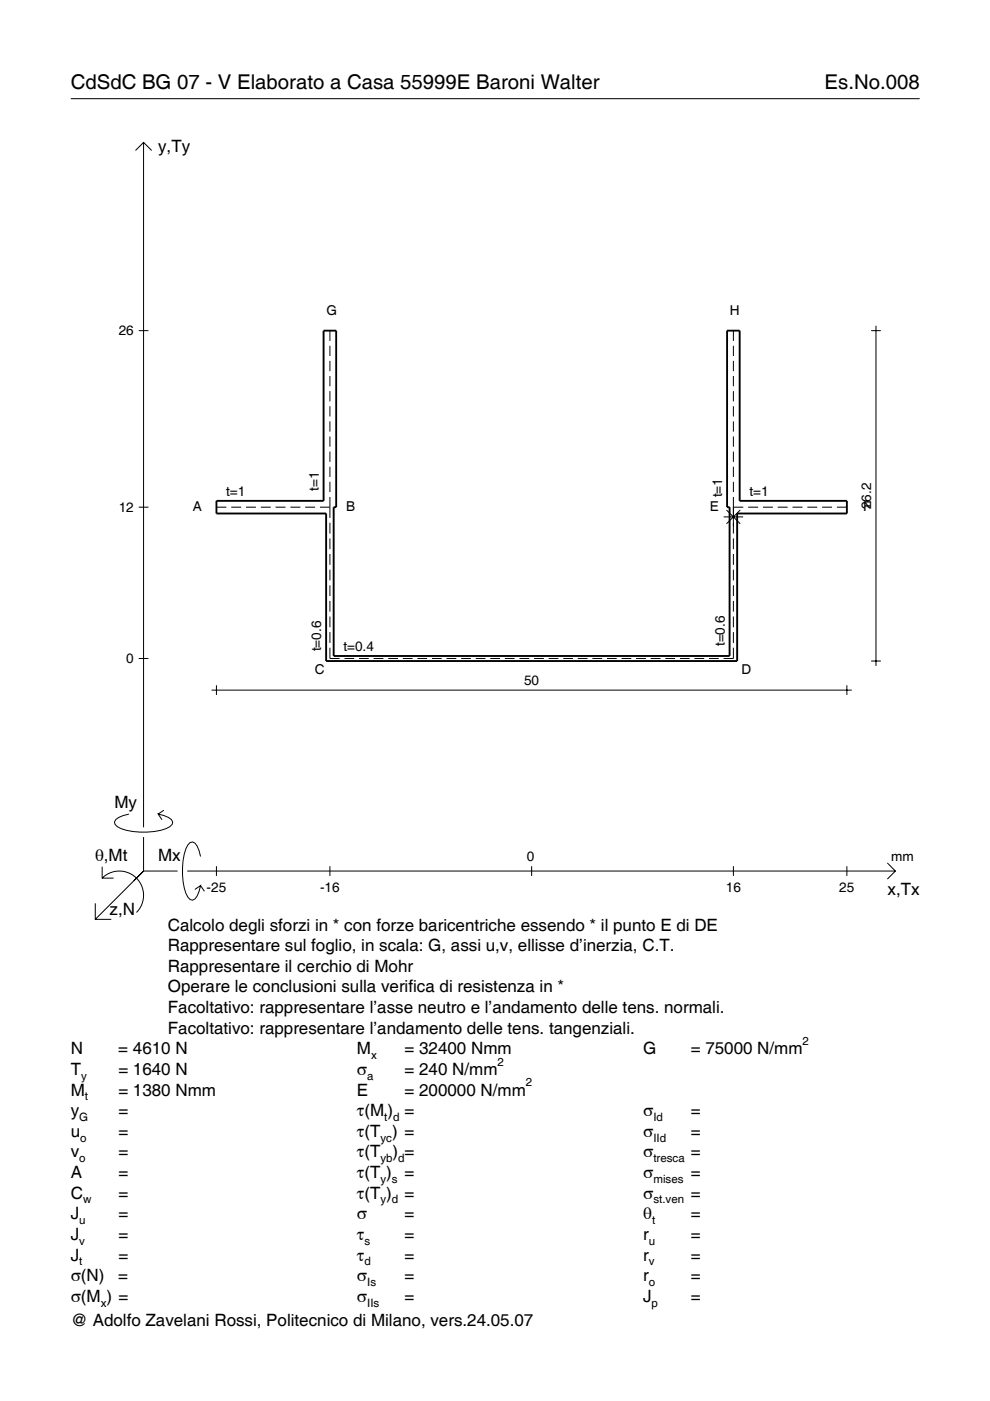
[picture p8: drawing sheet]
<svg xmlns="http://www.w3.org/2000/svg" width="210mm" height="297mm" viewBox="0 0 210 297" stroke-linecap="round" stroke-linejoin="round" font-family="sans-serif">
<g fill="none" stroke="#000" stroke-width=".21">
<path d="M15 20.9h180M28.7 31.9l1.7-1.7 1.8 1.7M30.4 30.2v145.2M29.4 70.1h2.1M69.9 70.1v2.2M69.9 73.3v2.2M69.9 76.5v2.2M69.9 79.7v2.2M155.5 70.1v2.2M155.5 73.3v2.2M155.5 76.5v2.2M155.5 79.7v2.2"/>
<path d="M184.7 70.1h2.1M185.7 69.1v72.1M69.9 82.9v2.2M69.9 86.1v2.2M69.9 89.3v2.2M69.9 92.5v2.2M69.9 95.7v2.2M69.9 99v2.1M155.5 82.9v2.2M155.5 86.1v2.2M155.5 89.3v2.2M155.5 92.5v2.2"/>
<path d="M155.5 95.7v2.2M155.5 99v2.1M29.4 107.5h2.1M45.9 107.5h2.1M49 107.5h2.1M52.2 107.5h2.1M55.3 107.5h2.1M58.4 107.5h2.1M61.6 107.5h2.1M64.7 107.5h2.1M67.8 107.5h2.1M69.9 102.2v2.1"/>
<path d="M69.9 105.4v4.4M69.9 110.8v2.3M69.9 114.2v2.2M69.9 117.5v2.3M153.4 109.6h4.2M154 108.1l2.9 3M155.5 107.5h2.1M155.5 102.2v2.1M155.5 105.4v7.7M155.5 114.2v2.2M155.5 117.5v2.3M156.9 108.1l-2.9 3"/>
<path d="M158.6 107.5h2.1M161.8 107.5h2.1M164.9 107.5h2.1M168 107.5h2.1M171.2 107.5h2.1M174.3 107.5h2.1M177.4 107.5h2.2M29.4 139.6h2.1M69.9 137.3v2.3h2.1M69.9 120.8v2.3M69.9 124.1v2.3M69.9 127.4v2.3"/>
<path d="M69.9 130.7v2.3M69.9 134v2.3M73 139.6h2.1M76.1 139.6h2.1M79.2 139.6h2.1M82.3 139.6h2.1M85.4 139.6h2.1M88.5 139.6h2.1M91.6 139.6h2M94.7 139.6h2M97.8 139.6h2M100.9 139.6h2"/>
<path d="M104 139.6h2M107 139.6h2.1M110.1 139.6h2.1M113.2 139.6h2.1M116.3 139.6h2.1M119.4 139.6h2.1M122.5 139.6h2.1M125.6 139.6h2.1M128.7 139.6h2.1M131.8 139.6h2M134.9 139.6h2M138 139.6h2"/>
<path d="M141.1 139.6h2M144.2 139.6h2M147.2 139.6h2.1M150.3 139.6h2.1M155.5 137.3v2.3h-2.1M155.5 120.8v2.3M155.5 124.1v2.3M155.5 127.4v2.3M155.5 130.7v2.3M155.5 134v2.3M44.9 146.3h135.7M45.9 145.3v2.1"/>
<path d="M179.6 145.3v2.1M184.7 140.2h2.1M27.3 172.6a3.6 3.6 0 0 0-3 1.7l.1 .5a5.7 5.7 0 0 0 3.8 1.5 13.3 13.3 0 0 0 7.8-1l.5-.5 .1-.5a3.6 3.6 0 0 0-3.1-1.7l.8 1.2M30.4 177.5v7.2M34.7 171.8l-1.2 .8M20.2 191.5v3.4h3.4M21.7 186.2a5.1 5.1 0 0 1 7.2 0 5.1 5.1 0 0 1 0 7.3M21.7 183.8v2.4h2.4M30.4 184.7l-10.2 10.2M30.4 184.7l-2 2M30.4 184.7h7.2M39.7 184.7h150.1"/>
<path d="M42.5 181.6a3.6 3.6 0 0 0-1.7-3.1l-.5 .1a5.7 5.7 0 0 0-1.5 3.8 13.3 13.3 0 0 0 1 7.8l.5 .5 .5 .2a3.6 3.6 0 0 0 1.7-3.1l-1.2 .8M42.5 187.8l.8 1.2M45.9 183.7v2M69.9 183.7v2M112.7 183.7v2M155.5 183.7v2M179.6 183.7v2M188.1 183l1.7 1.7-1.7 1.7"/>
</g>
<path d="M68.6 70.1h2.7v37.4h-.6v31.6h84v-31.6h-.5v-37.4h2.6v36.1h22.8v2.7h-23.3v31.3h-87.2v-31.3h-23.2v-2.7h22.7z" fill="none" stroke="#000" stroke-width=".4"/>
<g font-size="4.3">
<text x="15" y="18.9">CdSdC BG 07 - V Elaborato a Casa 55999E Baroni Walter</text>
<text x="174.8" y="18.9">Es.No.008</text>
</g>
<g font-size="3.6">
<text x="33.5" y="32.3">y,Ty</text>
<text x="24.3" y="171.3">My</text>
<text x="20.1" y="182.6">θ,Mt</text>
<text x="33.5" y="182.6">Mx</text>
<text x="188.2" y="189.8">x,Tx</text>
<text x="23.2" y="193.9">z,N</text>
<text x="35.6" y="197.3">Calcolo degli sforzi in * con forze baricentriche essendo * il punto E di DE</text>
<text x="35.6" y="201.7">Rappresentare sul foglio, in scala: G, assi u,v, ellisse d’inerzia, C.T.</text>
<text x="35.6" y="206">Rappresentare il cerchio di Mohr</text>
<text x="35.6" y="210.4">Operare le conclusioni sulla verifica di resistenza in *</text>
<text x="35.6" y="214.8">Facoltativo: rappresentare l’asse neutro e l’andamento delle tens. normali.</text>
<text x="35.6" y="219.2">Facoltativo: rappresentare l’andamento delle tens. tangenziali.</text>
<text x="15" y="223.5">N</text>
<text x="15" y="227.9">T</text>
<text x="25.1" y="223.5">= 4610 N</text>
<text x="25.1" y="227.9">= 1640 N</text>
<text x="75.7" y="227.9">σ</text>
<text x="75.7" y="223.5">M</text>
<text x="85.8" y="223.5">= 32400 Nmm</text>
<text x="85.8" y="227.9">= 240 N/mm</text>
<text x="136.4" y="223.5">G</text>
<text x="146.5" y="223.5">= 75000 N/mm</text>
<text x="15" y="232.3">M</text>
<text x="25.1" y="232.3">= 1380 Nmm</text>
<text x="75.7" y="232.3">E</text>
<text x="85.8" y="232.3">= 200000 N/mm</text>
<text x="15" y="236.7">y</text>
<text x="25.1" y="236.7">=</text>
<text x="75.7" y="236.7">τ(M ) =</text>
<text x="136.4" y="236.7">σ</text>
<text x="146.5" y="236.7">=</text>
<text x="15" y="241">u</text>
<text x="15" y="245.4">v</text>
<text x="25.1" y="241">=</text>
<text x="25.1" y="245.4">=</text>
<text x="75.7" y="241">τ(T ) =</text>
<text x="75.7" y="245.4">τ(T</text>
<text x="83.3" y="245.4">) =</text>
<text x="136.4" y="241">σ</text>
<text x="136.4" y="245.4">σ</text>
<text x="146.5" y="241">=</text>
<text x="146.5" y="245.4">=</text>
<text x="15" y="249.8">A</text>
<text x="25.1" y="249.8">=</text>
<text x="75.7" y="249.8">τ(T )</text>
<text x="85.8" y="249.8">=</text>
<text x="136.4" y="249.8">σ</text>
<text x="146.5" y="249.8">=</text>
<text x="15" y="254.2">C</text>
<text x="25.1" y="254.2">=</text>
<text x="75.7" y="254.2">τ(T )</text>
<text x="85.8" y="254.2">=</text>
<text x="136.4" y="254.2">σ</text>
<text x="146.5" y="254.2">=</text>
<text x="15" y="258.5">J</text>
<text x="15" y="262.9">J</text>
<text x="25.1" y="258.5">=</text>
<text x="25.1" y="262.9">=</text>
<text x="75.7" y="258.5">σ</text>
<text x="75.7" y="262.9">τ</text>
<text x="85.8" y="258.5">=</text>
<text x="85.8" y="262.9">=</text>
<text x="136.4" y="258.5">θ</text>
<text x="136.4" y="262.9">r</text>
<text x="146.5" y="258.5">=</text>
<text x="146.5" y="262.9">=</text>
<text x="15" y="267.3">J</text>
<text x="25.1" y="267.3">=</text>
<text x="75.7" y="267.3">τ</text>
<text x="85.8" y="267.3">=</text>
<text x="136.4" y="267.3">r</text>
<text x="146.5" y="267.3">=</text>
<text x="15" y="271.7">σ(N)</text>
<text x="25.1" y="271.7">=</text>
<text x="75.7" y="271.7">σ</text>
<text x="85.8" y="271.7">=</text>
<text x="136.4" y="271.7">r</text>
<text x="146.5" y="271.7">=</text>
<text x="15" y="276">σ(M ) =</text>
<text x="15" y="281.2">@ Adolfo Zavelani Rossi, Politecnico di Milano, vers.24.05.07</text>
<text x="75.7" y="276">σ</text>
<text x="85.8" y="276">=</text>
<text x="136.4" y="276">J</text>
<text x="146.5" y="276">=</text>
</g>
<g font-size="2.9">
<text x="25.2" y="71.1">26</text>
<text x="69.2" y="66.8">G</text>
<text x="154.7" y="66.8">H</text>
<text x="47.9" y="105.2">t=1</text>
<text x="67.6" y="104.1" transform="rotate(-90 67.6 104.1)">t=1</text>
<text x="153.1" y="105.5" transform="rotate(-90 153.1 105.5)">t=1</text>
<text x="158.9" y="105.2">t=1</text>
<text x="184.7" y="107.9" transform="rotate(-90 184.7 107.9)">26.2</text>
<text x="25.2" y="108.5">12</text>
<text x="40.9" y="108.4">A</text>
<text x="73.4" y="108.4">B</text>
<text x="150.5" y="108.4">E</text>
<text x="183" y="108.4">F</text>
<text x="153.7" y="137" transform="rotate(-90 153.7 137)">t=0.6</text>
<text x="26.8" y="140.6">0</text>
<text x="66.7" y="143">C</text>
<text x="68.1" y="138.1" transform="rotate(-90 68.1 138.1)">t=0.6</text>
<text x="72.8" y="138.1">t=0.4</text>
<text x="157.2" y="143">D</text>
<text x="111.1" y="145.3">50</text>
<text x="111.7" y="182.6">0</text>
<text x="189" y="182.6">mm</text>
<text x="43.8" y="189.1">-25</text>
<text x="67.9" y="189.1">-16</text>
<text x="153.9" y="189.1">16</text>
<text x="178" y="189.1">25</text>
</g>
<g font-size="2.4">
<text x="170.2" y="221.5">2</text>
<text x="78.7" y="224.5">x</text>
<text x="105.5" y="225.9">2</text>
<text x="17.2" y="228.9">y</text>
<text x="18" y="233.3">t</text>
<text x="77.9" y="228.9">a</text>
<text x="111.5" y="230.3">2</text>
<text x="16.8" y="237.7">G</text>
<text x="81.5" y="237.7">t d</text>
<text x="138.5" y="237.7">Id</text>
<text x="17" y="242">o</text>
<text x="80.7" y="242">yc</text>
<text x="138.5" y="242">IId</text>
<text x="16.8" y="246.4">o</text>
<text x="80.7" y="246.4">yb d</text>
<text x="80.7" y="250.8">y s</text>
<text x="138.5" y="246.4">tresca</text>
<text x="138.5" y="250.8">mises</text>
<text x="17.6" y="255.2">w</text>
<text x="80.7" y="255.2">y d</text>
<text x="138.5" y="255.2">st.ven</text>
<text x="16.8" y="259.5">u</text>
<text x="16.8" y="263.9">v</text>
<text x="77.3" y="263.9">s</text>
<text x="137.6" y="263.9">u</text>
<text x="138.2" y="259.5">t</text>
<text x="16.8" y="268.3">t</text>
<text x="77.3" y="268.3">d</text>
<text x="137.6" y="268.3">v</text>
<text x="77.9" y="272.7">Is</text>
<text x="137.6" y="272.7">o</text>
<text x="21.4" y="277">x</text>
<text x="77.9" y="277">IIs</text>
<text x="138.2" y="277">p</text>
</g>
</svg>
